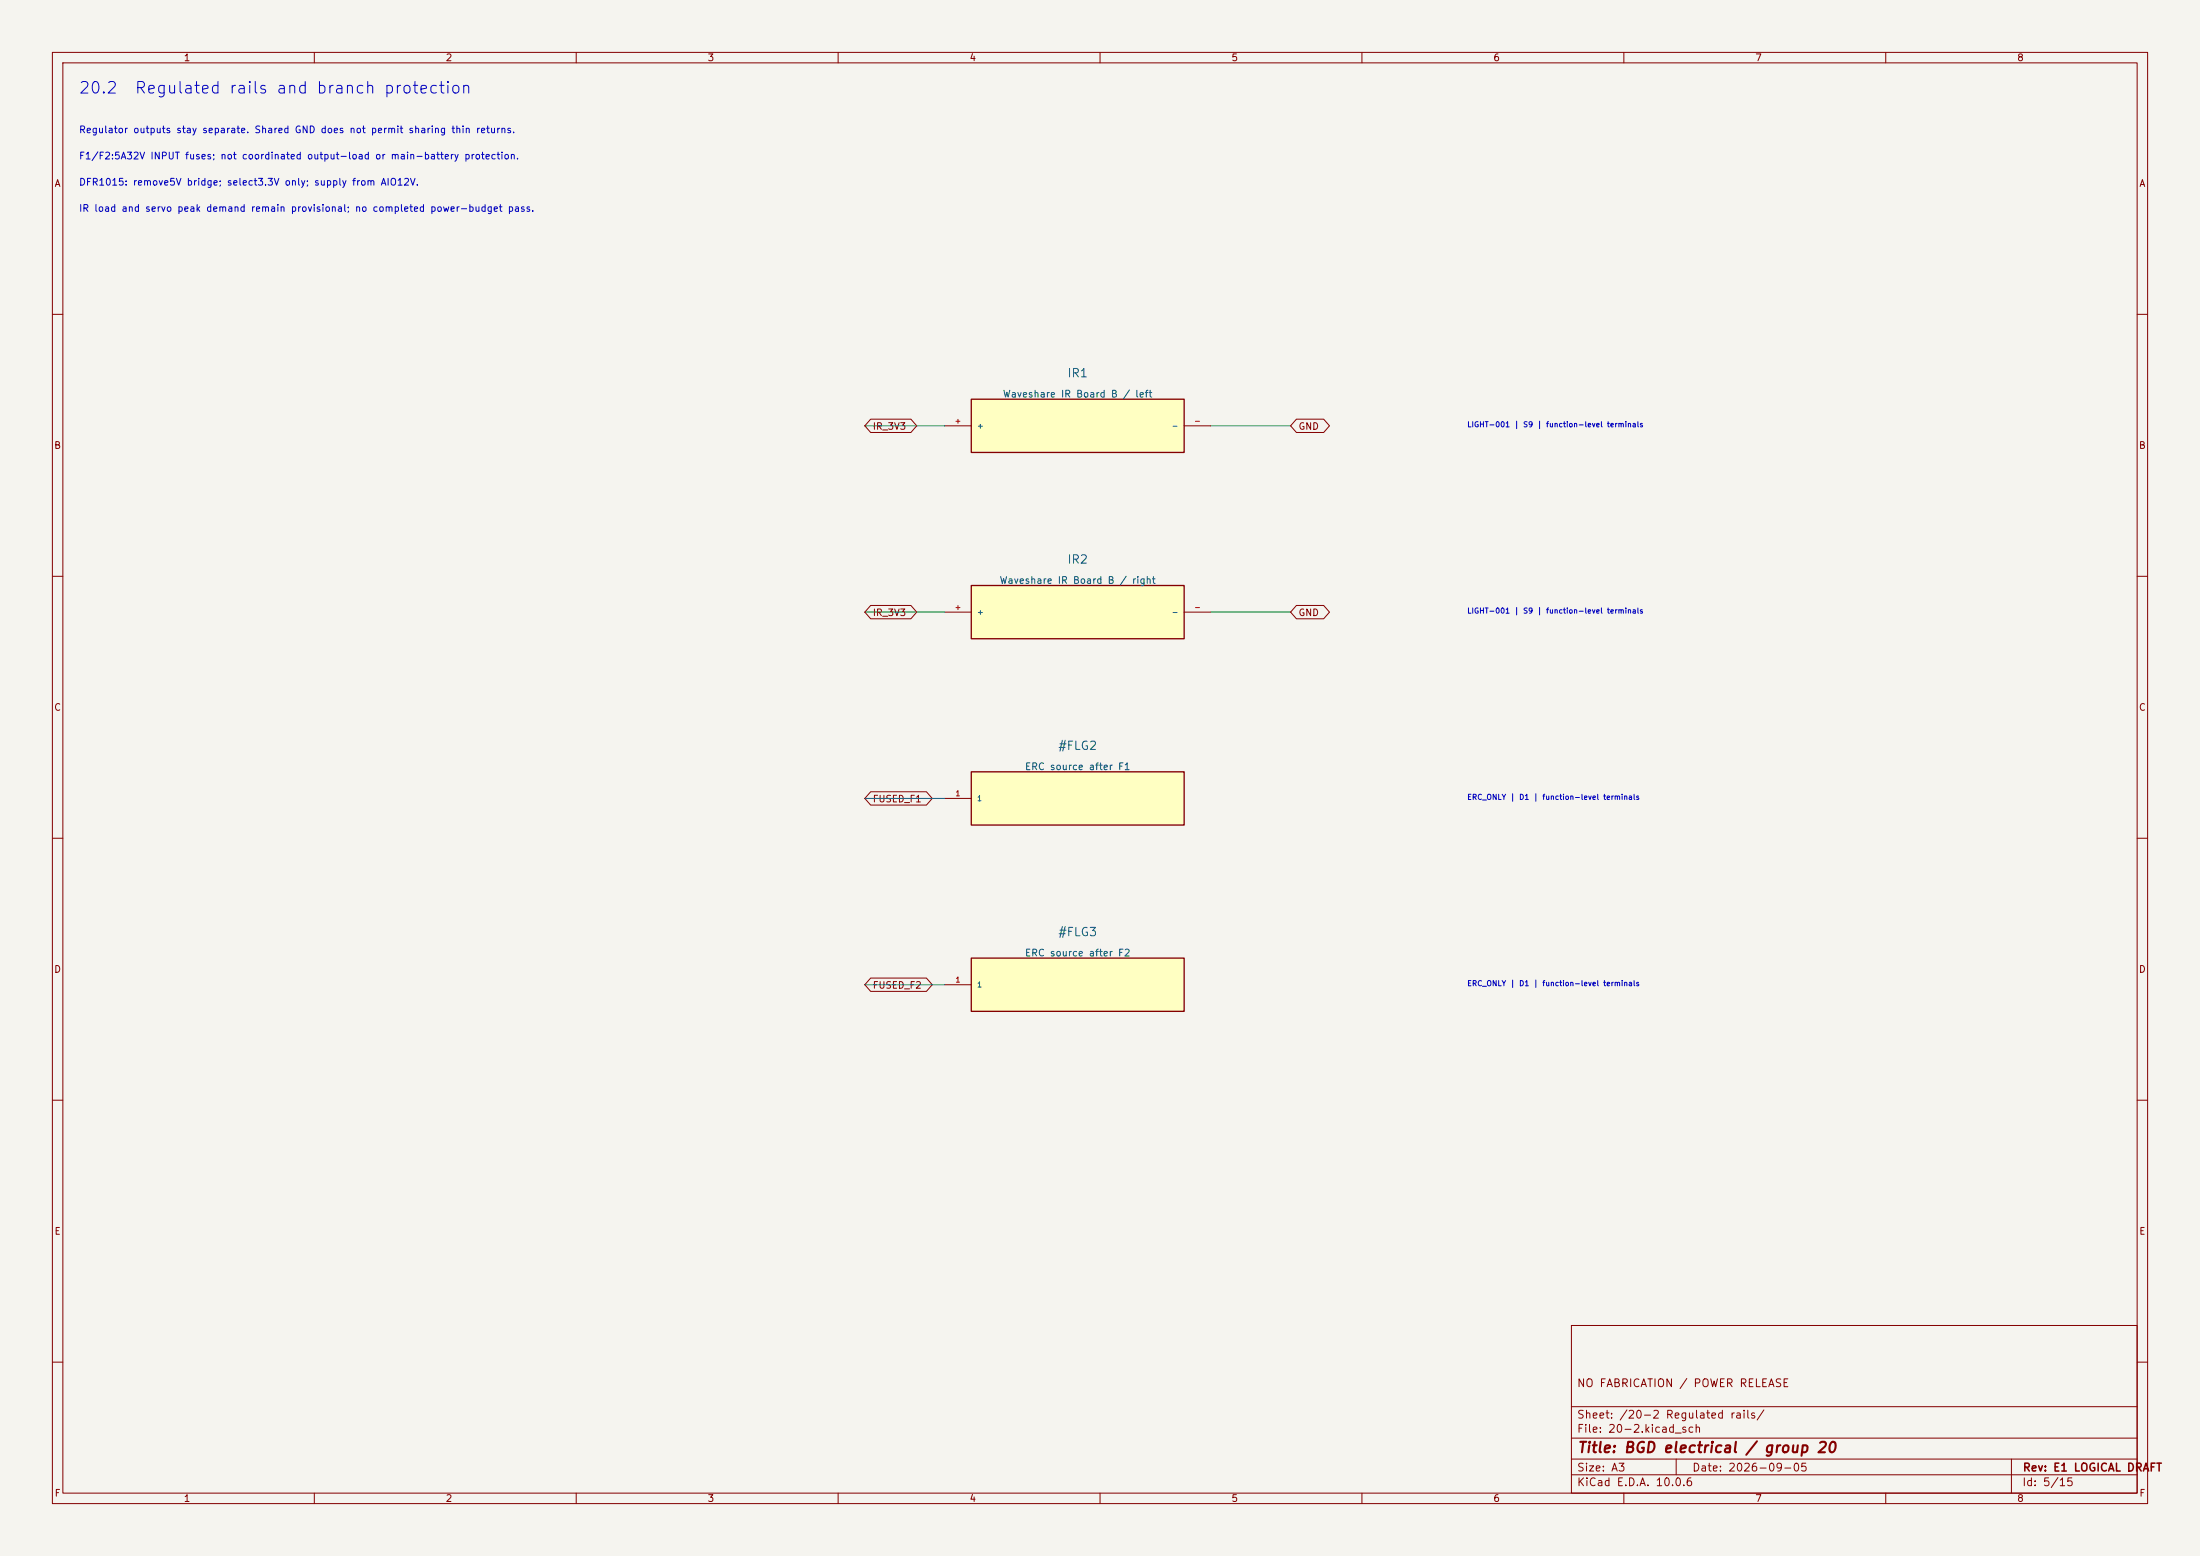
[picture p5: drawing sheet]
<svg xmlns="http://www.w3.org/2000/svg" width="420mm" height="297mm" viewBox="0 0 420 297" stroke-linecap="round" stroke-linejoin="round" font-family="sans-serif">
<path d="M0 0h420v297h-420z" fill="#f5f4ef" stroke="#f5f4ef" stroke-width=".19"/>
<g fill="none" stroke="#840000" stroke-width=".19">
<path d="M10 10h400v277h-400zM12 12h396v273h-396zM60 10v2M110 10v2M160 10v2M210 10v2M260 10v2M310 10v2M360 10v2M10 60h2M408 60h2M10 110h2"/>
<path d="M408 110h2M10 160h2M408 160h2M10 210h2M408 210h2M300 253h108v32h-108zM10 260h2M300 278.5h108M300 274.5h108M300 268.5h108M320 278.5v3M384 278.5v6.5"/>
<path d="M408 260h2M60 285v2M110 285v2M160 285v2M210 285v2M260 285v2M300 281.5h108M310 285v2M360 285v2"/>
</g>
<path d="M185.4 76.2h40.7v10.2h-40.7z" fill="#ffffc2"/>
<path d="M185.4 76.2h40.7v10.2h-40.7z" fill="none" stroke="#840000" stroke-width=".25"/>
<path d="M180.3 81.3h5.1M226.1 81.3h5" fill="none" stroke="#840000" stroke-width=".19"/>
<path d="M185.4 111.8h40.7v10.1h-40.7z" fill="#ffffc2"/>
<path d="M185.4 111.8h40.7v10.1h-40.7z" fill="none" stroke="#840000" stroke-width=".25"/>
<path d="M180.3 116.8h5.1M226.1 116.8h5" fill="none" stroke="#840000" stroke-width=".19"/>
<path d="M185.4 147.3h40.7v10.2h-40.7z" fill="#ffffc2"/>
<path d="M185.4 147.3h40.7v10.2h-40.7z" fill="none" stroke="#840000" stroke-width=".25"/>
<path d="M180.3 152.4h5.1" fill="none" stroke="#840000" stroke-width=".19"/>
<path d="M185.4 182.9h40.7v10.1h-40.7z" fill="#ffffc2"/>
<path d="M185.4 182.9h40.7v10.1h-40.7z" fill="none" stroke="#840000" stroke-width=".25"/>
<path d="M166.2 80h7.7l1.1 1.3-1.1 1.3h-7.7l-1.1-1.3zM247.5 80h5.2l1.1 1.3-1.1 1.3h-5.2l-1.1-1.3zM166.2 115.6h7.7l1.1 1.2-1.1 1.3h-7.7l-1.1-1.3zM247.5 115.6h5.2l1.1 1.2-1.1 1.3h-5.2l-1.1-1.3zM166.2 151.1h10.7l1.1 1.3-1.1 1.3h-10.7l-1.1-1.3zM166.2 186.7h10.7l1.1 1.3-1.1 1.2h-10.7l-1.1-1.2zM180.3 188h5.1" fill="none" stroke="#840000" stroke-width=".19"/>
<path d="M165.1 81.3h15.2M231.1 81.3h15.3M165.1 116.8h15.2M231.1 116.8h15.3M165.1 152.4h15.2M165.1 188h15.2" fill="none" stroke="#009600" stroke-width=".19"/>
<g font-size="2.2" fill="#0000c2">
<text x="14.9" y="18.4">20.2</text>
<text x="25.6" y="18.4">Regulated rails and branch protection</text>
</g>
<text font-size="2" fill="#840000" x="301" y="277.8">Title: BGD electrical / group 20</text>
<g font-size="1.6" fill="#006464">
<text x="203.6" y="72.4">IR1</text>
<text x="203.6" y="108">IR2</text>
<text x="201.9" y="143.5">#FLG2</text>
<text x="201.9" y="179.1">#FLG3</text>
</g>
<g font-size="1.5" fill="#840000">
<text x="300.9" y="265.1">NO FABRICATION / POWER RELEASE</text>
<text x="300.9" y="273.8">File: 20-2.kicad_sch</text>
<text x="300.9" y="271.1">Sheet: /20-2 Regulated rails/</text>
<text x="300.9" y="281.2">Size: A3</text>
<text x="322.9" y="281.2">Date: 2026-09-05</text>
<text x="386" y="281.2">Rev: E1 LOGICAL DRAFT</text>
<text x="300.9" y="284">KiCad E.D.A. 10.0.6</text>
<text x="385.9" y="284">Id: 5/15</text>
</g>
<g font-size="1.3" fill="#840000">
<text x="35" y="12">1</text>
<text x="85" y="12">2</text>
<text x="135" y="12">3</text>
<text x="185" y="12">4</text>
<text x="235" y="12">5</text>
<text x="285" y="12">6</text>
<text x="335" y="12">7</text>
<text x="385" y="12">8</text>
<text x="10.3" y="36">A</text>
<text x="408.3" y="36">A</text>
<text x="166.5" y="82.3">IR_3V3</text>
<text x="247.8" y="82.3">GND</text>
<text x="10.2" y="86">B</text>
<text x="408.2" y="86">B</text>
<text x="166.5" y="117.9">IR_3V3</text>
<text x="247.8" y="117.9">GND</text>
<text x="10.2" y="136">C</text>
<text x="408.2" y="136">C</text>
<text x="166.5" y="153.5">FUSED_F1</text>
<text x="10.2" y="186">D</text>
<text x="408.2" y="186">D</text>
<text x="166.5" y="189">FUSED_F2</text>
<text x="10.3" y="236">E</text>
<text x="408.3" y="236">E</text>
<text x="10.3" y="286">F</text>
<text x="35" y="287">1</text>
<text x="85" y="287">2</text>
<text x="135" y="287">3</text>
<text x="185" y="287">4</text>
<text x="235" y="287">5</text>
<text x="285" y="287">6</text>
<text x="335" y="287">7</text>
<text x="385" y="287">8</text>
<text x="408.3" y="286">F</text>
</g>
<g font-size="1.3" fill="#0000c2">
<text x="15" y="25.7">Regulator outputs stay separate. Shared GND does not permit sharing thin returns.</text>
<text x="15" y="30.7">F1/F2:5A32V INPUT fuses; not coordinated output-load or main-battery protection.</text>
<text x="15" y="35.7">DFR1015: remove5V bridge; select3.3V only; supply from AIO12V.</text>
<text x="15" y="40.7">IR load and servo peak demand remain provisional; no completed power-budget pass.</text>
</g>
<g font-size="1.3" fill="#006464">
<text x="191.3" y="76.2">Waveshare IR Board B / left</text>
<text x="190.7" y="111.7">Waveshare IR Board B / right</text>
<text x="195.6" y="147.3">ERC source after F1</text>
<text x="195.6" y="182.9">ERC source after F2</text>
</g>
<g font-size="1" fill="#a90000">
<text x="182.2" y="81.1">+</text>
<text x="227.9" y="81.1">-</text>
<text x="182.2" y="116.7">+</text>
<text x="227.9" y="116.7">-</text>
<text x="182.3" y="152.2">1</text>
<text x="182.3" y="187.8">1</text>
</g>
<g font-size="1" fill="#006464">
<text x="186.4" y="82">+</text>
<text x="223.6" y="82">-</text>
<text x="186.4" y="117.6">+</text>
<text x="223.6" y="117.6">-</text>
<text x="186.4" y="153.2">1</text>
<text x="186.4" y="188.7">1</text>
</g>
<g font-size="1" fill="#0000c2">
<text x="280" y="81.8">LIGHT-001 | S9 | function-level terminals</text>
<text x="280" y="117.3">LIGHT-001 | S9 | function-level terminals</text>
<text x="280" y="152.9">ERC_ONLY | D1 | function-level terminals</text>
<text x="280" y="188.5">ERC_ONLY | D1 | function-level terminals</text>
</g>
</svg>
